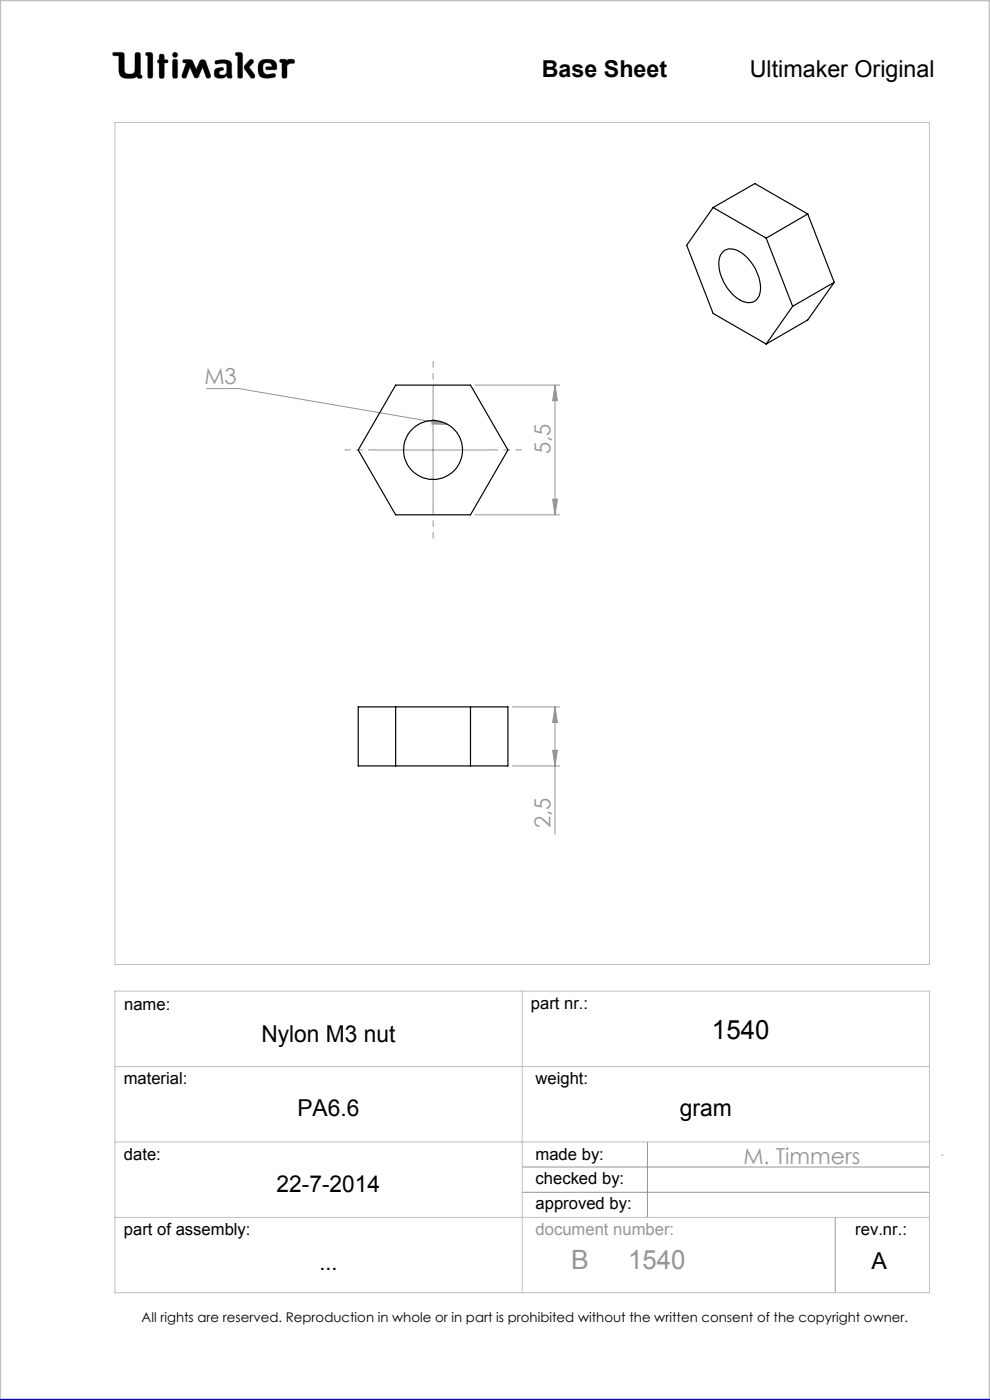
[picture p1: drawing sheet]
<svg xmlns="http://www.w3.org/2000/svg" width="210mm" height="297mm" viewBox="0 0 210 297" stroke-linecap="round" stroke-linejoin="round" font-family="sans-serif">
<g fill="none" stroke="#c0c0c0" stroke-width=".21">
<path d="M24 11.1h1.9l.4 .3 .1 3.2a.89 .89 0 0 0 1.1 1.1h.5a.85 .85 0 0 0 .6-1.1l.1-3.3a.77 .77 0 0 1 1 0l.1 4.6 .3 .1a.39 .39 0 0 1-.3 .6l-.6-.1-.1-.3a3.6 3.6 0 0 1-3.3 .1l-.5-.9-.1-3.6h-1a.39 .39 0 0 1-.3-.2 .39 .39 0 0 1 .1-.5zM31 11.1l1.2 .1 .2 .4-.1 4.8a.6 .6 0 0 1-.6 .2 .6 .6 0 0 1-.4-.5v-4.3l-.4-.1zM33.8 12.7v-1.1a.6 .6 0 0 1 .7-.1 .6 .6 0 0 1 .4 .5v.7h.6a.37 .37 0 0 1 0 .6l-.6 .1-.1 3.1a.6 .6 0 0 1-.6 .1 .6 .6 0 0 1-.4-.5v-2.7M33.8 12.7h.1M33.8 13.4h.1M33.8 15.7h.1M33.8 12.7h-.3l-.1 .3v.2l.4 .2M36.7 11.3l.4-.2 .4 .2 .2 .3-.2 .4-.4 .2-.4-.2-.1-.4zM36.8 12.6h.3l.5 .2v3.6a.6 .6 0 0 1-.6 .2 .6 .6 0 0 1-.4-.5v-3zM38.9 12.7l1.4-.1 .4 .2 .9 1.9 .7-1.6a.73 .73 0 0 1 .7-.5 .73 .73 0 0 1 .7 .5l1 2.8a.52 .52 0 0 1-.4 .7 .52 .52 0 0 1-.6-.3l-.7-2-1 2.1-.4 .2-.4-.2-.9-2.1-.7 2a.52 .52 0 0 1-.7 .3 .52 .52 0 0 1-.3-.7l.9-2.5-.7-.2zM42.1 16.3h.1M45.6 12.9a3.7 3.7 0 0 1 3.4 .3l.1 .5 .1 2.7a.64 .64 0 0 1-1-.2l-.1-.1a1.93 1.93 0 0 1-2.5 .2 1.32 1.32 0 0 1 .4-1.8 1.11 1.11 0 0 1 1.4 .1v.3a.73 .73 0 0 0-.9 .8 .98 .98 0 0 0 1.4 0l.2-.6-.1-1.5a2.59 2.59 0 0 0-2 0l-.4-.2z"/>
<path d="M50 11.1l1.3 .1 .2 .4-.1 4.8a.57 .57 0 0 1-.6 .2 .57 .57 0 0 1-.4-.5v-4.3l-.4-.1zM52.9 12.8l.4-.2 .4 .1 .1 .4-1 1.1 1.2 1.6 .1 .5-.2 .3h-.6l-1.2-1.7a.83 .83 0 0 1-.2-1.1zM55 13.3a2.62 2.62 0 0 1 3.5-.1l.2 1.1-.1 .5h-2l-.2-.1v-.5l1.3-.1-.2-.5a1.24 1.24 0 0 0-1.6 .1 1.82 1.82 0 0 0 .4 2l.5 .1 1.5-.2 .1 .1v.6a3.8 3.8 0 0 1-3.3-.1 3.2 3.2 0 0 1-.1-2.9zM56.6 14.8h.1M59.4 12.6h1.2l.3 .3a1.21 1.21 0 0 1 1.5-.2v.7l-.9 .1-.6 .4-.1 2.5a.6 .6 0 0 1-.6 .2 .6 .6 0 0 1-.4-.5v-2.8l-.5-.2zM24.4 26h172.8v178.6h-172.8zM24.4 210.3h172.8v63.9h-172.8zM110.8 210.3v63.9M24.4 226.3h172.8M24.4 242.2h172.8M24.4 258.3h172.8"/>
</g>
<g fill="none" stroke="#959595" stroke-width=".21">
<path d="M43.8 82.4h6.9l44.2 7.6M79.4 95.5h25M91.8 89l3.1 1h-3.3zM91.9 83v24.9M100.8 81.7h17.9M117.7 81.7l.6 3.3h-1.1zM117.7 81.7v27.5M100.8 109.2h17.9M117.2 105.9h1.1l-.6 3.3zM108.7 150h10M117.2 159.2h1.1l-.6 3.3zM117.7 150l.6 3.3h-1.1z"/>
<path d="M117.7 150v27M108.7 162.5h10M110.8 247.6h86.4M110.8 252.9h86.4M137.3 242.2v16.1M177.2 258.3v15.9M199.7 245h.3"/>
</g>
<path d="M0 297v-297h210v297" fill="none" stroke="#c0c0c0" stroke-width=".5"/>
<path d="M0 297h210" fill="none" stroke="#00f" stroke-width=".5"/>
<path d="M45.7 12.9l-.1 .5 .2 .2 1.2-.2 .9 .1 .2 .3-.1 1.4a.84 .84 0 0 1-.6 .7 .84 .84 0 0 1-.9-.3l.1-.4 .4-.2a.36 .36 0 0 0 .4-.4 .36 .36 0 0 0-.4-.3 1.23 1.23 0 0 0-1.6 1 1.07 1.07 0 0 0 .3 1.1 1.07 1.07 0 0 0 1.1 .2h.6l.3-.2a.28 .28 0 0 1 .4-.3 .28 .28 0 0 1 .2 .4 .57 .57 0 0 0 .6 .2 .57 .57 0 0 0 .3-.6l-.1-2.4a1.23 1.23 0 0 0-1.5-1zM50 11.1v.6l.4 .1v4.6l.3 .2h.5l.3-.3v-4.8l-.4-.4zM53 12.7l-1.2 1.3v.5l1.4 2 .6 .1 .2-.2v-.6l-1.2-1.6 1-.9v-.4l-.4-.3zM55.2 12.9a2.9 2.9 0 0 0 .1 3.4l.5 .2 1 .1 1.4-.2 .3-.2-.1-.5-.2-.1-1.4 .2-.6-.2-.3-.4-.1-.5a.99 .99 0 0 1 .7-1.3 .99 .99 0 0 1 1.2 .7l-1.2 .1-.2 .4 .3 .2h1.5a.51 .51 0 0 0 .6-.1 .51 .51 0 0 0 0-.6 1.62 1.62 0 0 0-2-1.5l-1.1 .1zM59.4 12.6l-.1 .6 .5 .1v3l.2 .3h.6l.3-.4v-2.3l.6-.4 .9-.1 .1-.5-.3-.3h-1l-.3 .3-.4-.3zM36.7 12.7l-.1 .3v3.4l.2 .2h.7l.2-.3v-3.4l-.2-.3zM36.6 11.6a.56 .56 0 0 0 1.1 0 .56 .56 0 0 0-1.1 0zM33.8 11.6v1.1l-.4 .2v.4l.4 .1v2.9l.2 .3h.5l.4-.4v-2.8l.7-.1 .1-.4-.3-.2h-.5v-.8l-.2-.4h-.6zM31 11.1l-.1 .6 .4 .1v4.5l.3 .3h.5l.3-.5v-4.7l-.4-.3zM38.8 12.7v.5l.7 .2-.9 2.5 .1 .6 .5 .1 .3-.2 .8-2.1 .9 2.1 .3 .2h.3l.3-.2 .9-2.1 .7 2.1 .6 .2 .4-.2v-.5l-1-2.8-.3-.4h-.7l-.3 .2-.8 1.8-.9-1.9-.4-.2zM24 11.2v.6h1.2v2.7a1.76 1.76 0 0 0 2.2 2.1h.9l.8-.4 .3 .4h.6l.2-.2-.1-.4-.3-.1v-4.4l-.4-.4h-.5l-.3 .4v3.4a.81 .81 0 0 1-1.1 .8h-.1a.86 .86 0 0 1-1-1.1l-.1-3.3-.4-.2z" fill-rule="evenodd" fill="#000"/>
<path d="M79.4 95.4h-6.3M91.9 82.9v-6.2M104.4 95.4h6.2M91.9 107.9v6.3" fill="none" stroke="#959595" stroke-width=".21" stroke-dasharray="15.2 1.3 1.3 1.3" stroke-dashoffset="14"/>
<g fill="#959595">
<path d="M91.8 89l3.1 1h-3.3z"/>
<path d="M117.2 159.2h1.1l-.6 3.3zM117.7 150l.6 3.3h-1.1z"/>
<path d="M117.7 81.7l.6 3.3h-1.1zM117.2 105.9h1.1l-.6 3.3z"/>
</g>
<g fill="none" stroke="#000" stroke-width=".25">
<path d="M151.3 44l11.2 6.5M151.3 44l-5.6 8 5.6 14.5 11.2 6.5M151.3 44l8.8-5.1 11.2 6.5M153.4 53.3a3.5 3.5 0 0 1 4.4 .7 9.5 9.5 0 0 1 3.4 8.2 2.44 2.44 0 0 1-3.7 1.7 9.1 9.1 0 0 1-4.9-9.1l.2-.6zM162.5 50.5l5.6 14.5M171.3 45.4l-8.8 5.1M171.3 45.4l5.7 14.5M177 59.9l-8.9 5.1M177 59.9l-5.7 8-8.8 5.1M168.1 65l-5.6 8M83.9 81.7h15.9l7.9 13.8-7.9 13.7h-15.9l-7.9-13.7zM76 150h31.7v12.5h-31.7z"/>
<path d="M83.9 150v12.5M99.8 150v12.5"/>
<circle cx="91.8" cy="95.4" r="6.3"/>
</g>
<text font-size="5.6" x="151" y="220.5">1540</text>
<g font-size="5.6" fill="#959595">
<text x="121.1" y="269.2">B</text>
<text x="133.2" y="269.2">1540</text>
</g>
<g font-size="4.9">
<text x="114.9" y="16.4">Base Sheet</text>
<text x="159" y="16.4">Ultimaker Original</text>
<text x="55.4" y="221">Nylon M3 nut</text>
<text x="63.1" y="236.8">PA6.6</text>
<text x="144.2" y="236.8">gram</text>
<text x="58.7" y="252.8">22-7-2014</text>
<text x="67.8" y="269.4">...</text>
<text x="184.9" y="269.2">A</text>
</g>
<g font-size="4.7" fill="#959595">
<text x="43.4" y="81.4">M3</text>
<text x="116.7" y="96.3" transform="rotate(-90 116.7 96.3)">5,5</text>
<text x="116.7" y="175.7" transform="rotate(-90 116.7 175.7)">2,5</text>
<text x="157.7" y="246.9">M. Timmers</text>
</g>
<g font-size="3.5">
<text x="26.3" y="214.2">name:</text>
<text x="112.6" y="214.1">part nr.:</text>
<text x="26.2" y="230">material:</text>
<text x="113.6" y="230">weight:</text>
<text x="26.3" y="246.1">date:</text>
<text x="113.6" y="246.1">made by:</text>
<text x="113.6" y="251.1">checked by:</text>
<text x="113.6" y="256.4">approved by:</text>
<text x="26.3" y="262.1">part of assembly:</text>
<text x="181.4" y="262">rev.nr.:</text>
</g>
<text font-size="3.5" fill="#959595" x="113.6" y="261.9">document number:</text>
<text font-size="2.8" x="30" y="280.4">All rights are reserved. Reproduction in whole or in part is prohibited without the written consent of the copyright owner.</text>
</svg>
